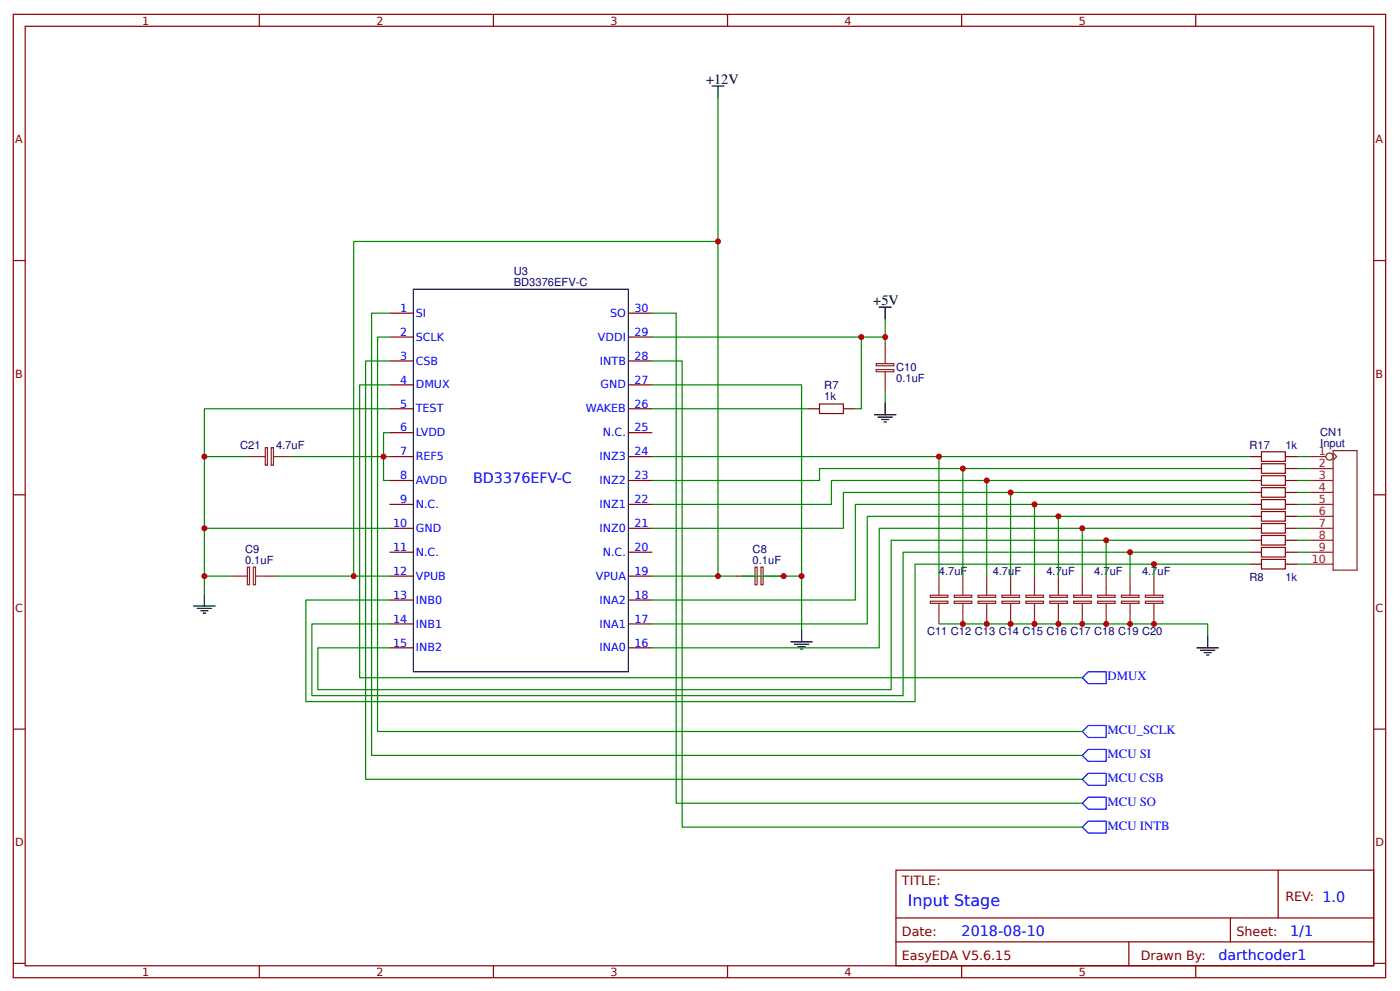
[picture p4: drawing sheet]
<svg xmlns="http://www.w3.org/2000/svg" width="310mm" height="219mm" viewBox="0 0 310 219" stroke-linecap="round" stroke-linejoin="round" font-family="sans-serif">
<g fill="none" stroke="#800" stroke-width=".26">
<path d="M2.9 3.2h304v213.2h-304zM5.6 5.8h298.7v208h-298.7zM57.4 3.2v2.6M109.3 3.2v2.6M161.2 3.2v2.6M213 3.2v2.6M264.9 3.2v2.6M2.9 57.7h2.7M304.3 57.7h2.6M86.3 69.3h5.3M86.3 74.6h5.3M86.3 79.9h5.3"/>
<path d="M139.2 69.3h5.3M139.2 74.6h5.3M139.2 79.9h5.3M86.3 85.2h5.3M86.3 90.5h5.3M86.3 95.8h5.3M139.2 85.2h5.3M139.2 90.5h5.3M139.2 95.8h5.3M178.9 90.5h2.6M186.8 90.5h2.7M2.9 109.5h2.7"/>
<path d="M86.3 101.1h5.3M86.3 106.4h5.3M86.3 111.7h5.3M86.3 116.9h5.3M139.2 101.1h5.3M139.2 106.4h5.3M139.2 111.7h5.3M139.2 116.9h5.3M276.8 101.1h2.6M276.8 106.4h2.6M276.8 111.7h2.6M276.8 116.9h2.6"/>
<path d="M276.8 119.6h2.6M276.8 114.3h2.6M276.8 109h2.6M276.8 103.7h2.6M284.7 101.1h2.7M284.7 106.4h2.7M284.7 111.7h2.7M284.7 116.9h2.7M284.7 119.6h2.7M284.7 114.3h2.7M284.7 109h2.7M284.7 103.7h2.7"/>
<path d="M304.3 109.5h2.6M86.3 122.2h5.3M86.3 127.5h5.3M86.3 132.8h5.3M86.3 138.1h5.3M139.2 122.2h5.3M139.2 127.5h5.3M139.2 132.8h5.3M139.2 138.1h5.3M276.8 122.2h2.6M276.8 124.9h2.6M284.7 122.2h2.7"/>
<path d="M284.7 124.9h2.7M86.3 143.4h5.3M139.2 143.4h5.3M2.9 161.4h2.7M304.3 161.4h2.6M198.5 192.6h105.8v21.2h-105.8zM283.1 192.6v10.6M2.9 213.3h2.7M57.4 213.8v2.6M109.3 213.8v2.6M161.2 213.8v2.6M198.5 203.2h105.8"/>
<path d="M198.5 208.5h105.8M213 213.8v2.6M250.1 208.5v5.3M264.9 213.8v2.6M272.5 203.2v5.3M304.3 213.3h2.6"/>
</g>
<g fill="none" stroke="#000" stroke-width=".26">
<path d="M157.7 19h2.7M159 19v2.7M91.6 64h47.6v84.7h-47.6zM194.8 68h2.6M196.1 68v2.6M193.7 91.8h4.8M194.5 92.3h3.2M195.3 92.9h1.6M195.8 93.4h.5M196.1 89.2v2.6M42.9 134.1h4.8M43.7 134.7h3.2"/>
<path d="M44.5 135.2h1.6M45 135.7h.5M45.3 131.5v2.6M177.6 139.4v2.7M175.2 142.1h4.7M176 142.6h3.1M176.8 143.1h1.6M177.3 143.7h.5M265.1 143.4h4.8M265.9 143.9h3.2M266.7 144.5h1.6M267.3 145h.5"/>
<path d="M267.5 140.8v2.6"/>
</g>
<g fill="none" stroke="#080" stroke-width=".26">
<path d="M159 21.7v105.8h-14.5M159 53.4h-80.7v74.1h8M86.3 74.6h-2.7v87.3h156.1M86.3 69.3h-4v97.9h157.4M86.3 79.9h-5.3v92.6h158.7M144.5 69.3h5.3v108.5h89.9M144.5 79.9h6.6v103.2h88.6M190.8 74.6v15.9h-1.3M196.1 70.6v4h-51.6M196.1 74.6v1.3M86.3 90.5h-41v37M86.3 85.2h-6.6v64.8h160"/>
<path d="M86.3 95.8h-1.3v10.6h1.3M144.5 85.2h33.1v42.3M144.5 90.5h34.4M196.1 86.5v2.7M45.3 116.9h41M45.3 101.1h9.2M65.1 101.1h21.2M144.5 101.1h132.3M208 101.1v26.4M213.3 103.7v23.8M218.6 106.4v21.1M223.9 109v18.5"/>
<path d="M229.2 111.7v15.8M234.4 114.3v13.2M239.7 116.9v10.6M245 119.6v7.9M276.8 119.6h-79.4v33.1h-127v-9.3h15.9M276.8 116.9h-82v26.5h-50.3M276.8 114.3h-84.7v23.8h-47.6M276.8 111.7h-87.3v21.1h-45M276.8 109h-90v7.9h-42.3M276.8 106.4h-92.6v5.3h-39.7M276.8 103.7h-95.3v2.7h-37M287.4 119.6h2.6"/>
<path d="M287.4 116.9h2.6M287.4 114.3h2.6M287.4 111.7h2.6M287.4 109h2.6M287.4 106.4h2.6M287.4 103.7h2.6M287.4 101.1h2.6M50.6 127.5h-5.3v4M61.1 127.5h17.2M159 127.5h4M164.3 127.5h13.3v11.9M208 138.1h59.5v2.7"/>
<path d="M250.3 122.2v5.3M255.6 124.9v2.6M276.8 124.9h-74.1v30.4h-134.9v-22.5h18.5M276.8 122.2h-76.7v31.8h-131v-15.9h17.2M287.4 124.9h2.6M287.4 122.2h2.6"/>
</g>
<g fill="none" stroke="#8d2323" stroke-width=".26">
<path d="M196.1 75.9v4.5M58.8 99.1h.4v3.9h-.4zM60.1 99.1h.5v3.9h-.5zM194.1 80.5h3.9v.5h-3.9zM194.1 81.8h3.9v.5h-3.9zM196.1 82.3v4.2M295.3 99.7h5.3v26.5h-5.3zM54.5 101.1h4.3M60.6 101.1h4.5M290 101.1h3.7M290 103.7h5.3M290 106.4h5.3"/>
<path d="M290 109h5.3M290 111.7h5.3M290 114.3h5.3M290 116.9h5.3M290 119.6h5.3M295.3 100.3l.8 .8-.8 .8M50.6 127.5h4.2M54.8 125.5h.5v3.9h-.5zM56.1 125.5h.5v3.9h-.5zM56.6 127.5h4.5M163 127.5h4.2M167.2 125.5h.5v3.9h-.5z"/>
<path d="M168.6 125.5h.4v3.9h-.4zM169.1 127.5h4.5M206.1 133.1h3.9v.5h-3.9zM206.1 131.8h3.9v.4h-3.9zM208 127.5v4.3M208 133.6v4.5M211.4 133.1h3.9v.5h-3.9zM211.4 131.8h3.9v.4h-3.9zM213.3 127.5v4.3M213.3 133.6v4.5M216.7 133.1h3.9v.5h-3.9zM216.7 131.8h3.9v.4h-3.9z"/>
<path d="M218.6 127.5v4.3M218.6 133.6v4.5M222 133.1h3.8v.5h-3.8zM222 131.8h3.8v.4h-3.8zM223.9 127.5v4.3M223.9 133.6v4.5M227.3 133.1h3.8v.5h-3.8zM227.3 131.8h3.8v.4h-3.8zM229.2 127.5v4.3M229.2 133.6v4.5M232.5 133.1h3.9v.5h-3.9zM232.5 131.8h3.9v.4h-3.9z"/>
<path d="M234.4 127.5v4.3M234.4 133.6v4.5M237.8 133.1h3.9v.5h-3.9zM237.8 131.8h3.9v.4h-3.9zM239.7 127.5v4.3M239.7 133.6v4.5M243.1 133.1h3.9v.5h-3.9zM243.1 131.8h3.9v.4h-3.9zM245 127.5v4.3M245 133.6v4.5M248.4 133.1h3.9v.5h-3.9zM248.4 131.8h3.9v.4h-3.9z"/>
<path d="M250.3 127.5v4.3M250.3 133.6v4.5M253.7 133.1h3.9v.5h-3.9zM253.7 131.8h3.9v.4h-3.9zM255.6 127.5v4.3M255.6 133.6v4.5M290 122.2h5.3M290 124.9h5.3"/>
<circle cx="294.5" cy="101.1" r=".79"/>
</g>
<path d="M239.7 150l1.4-1.3h3.9v2.6h-3.9zM239.7 161.9l1.4-1.3h3.9v2.6h-3.9zM239.7 167.2l1.4-1.3h3.9v2.6h-3.9zM239.7 172.5l1.4-1.3h3.9v2.6h-3.9zM239.7 177.8l1.4-1.3h3.9v2.6h-3.9zM239.7 183.1l1.4-1.3h3.9v2.6h-3.9z" fill="none" stroke="#00f" stroke-width=".26"/>
<path d="M181.5 89.4h5.3v2.1h-5.3zM279.4 118.5h5.3v2.1h-5.3zM279.4 115.9h5.3v2.1h-5.3zM279.4 113.2h5.3v2.2h-5.3zM279.4 110.6h5.3v2.1h-5.3zM279.4 107.9h5.3v2.2h-5.3zM279.4 105.3h5.3v2.1h-5.3zM279.4 102.7h5.3v2.1h-5.3zM279.4 100h5.3v2.1h-5.3zM279.4 123.8h5.3v2.1h-5.3zM279.4 121.2h5.3v2.1h-5.3z" fill="none" stroke="#a00000" stroke-width=".26"/>
<g fill="#c00">
<circle cx="45.3" cy="116.9" r=".66"/>
<circle cx="85" cy="101.1" r=".66"/>
<circle cx="255.6" cy="124.9" r=".66"/>
<circle cx="245" cy="119.6" r=".66"/>
<circle cx="250.3" cy="122.2" r=".66"/>
<circle cx="239.7" cy="116.9" r=".66"/>
<circle cx="229.2" cy="111.7" r=".66"/>
<circle cx="218.6" cy="106.4" r=".66"/>
<circle cx="208" cy="101.1" r=".66"/>
<circle cx="255.6" cy="138.1" r=".66"/>
<circle cx="250.3" cy="138.1" r=".66"/>
<circle cx="245" cy="138.1" r=".66"/>
<circle cx="239.7" cy="138.1" r=".66"/>
<circle cx="234.4" cy="138.1" r=".66"/>
<circle cx="229.2" cy="138.1" r=".66"/>
<circle cx="223.9" cy="138.1" r=".66"/>
<circle cx="218.6" cy="138.1" r=".66"/>
<circle cx="213.3" cy="138.1" r=".66"/>
<circle cx="196.1" cy="74.6" r=".66"/>
<circle cx="190.8" cy="74.6" r=".66"/>
<circle cx="78.3" cy="127.5" r=".66"/>
<circle cx="159" cy="53.4" r=".66"/>
<circle cx="159" cy="127.5" r=".66"/>
<circle cx="45.3" cy="127.5" r=".66"/>
<circle cx="177.6" cy="127.5" r=".66"/>
<circle cx="173.6" cy="127.5" r=".66"/>
<circle cx="213.3" cy="103.7" r=".66"/>
<circle cx="223.9" cy="109" r=".66"/>
<circle cx="234.4" cy="114.3" r=".66"/>
<circle cx="45.3" cy="101.1" r=".66"/>
</g>
<text font-size="3.5" fill="#00f" x="201.1" y="200.6">Input Stage</text>
<g font-size="3.2">
<text x="156.4" y="18.5">+12V</text>
<text x="193.4" y="67.5">+5V</text>
</g>
<g font-size="3.2" fill="#00f">
<text x="104.8" y="106.9">BD3376EFV-C</text>
<text x="213" y="207.2">2018-08-10</text>
<text x="285.8" y="207.2">1/1</text>
<text x="269.9" y="212.5">darthcoder1</text>
</g>
<g font-size="2.8" fill="#00f">
<text x="245.4" y="150.6">DMUX</text>
<text x="245.4" y="162.5">MCU_SCLK</text>
<text x="245.4" y="167.8">MCU SI</text>
<text x="245.4" y="173.1">MCU CSB</text>
<text x="245.4" y="178.4">MCU SO</text>
<text x="245.4" y="183.7">MCU INTB</text>
</g>
<g font-size="2.8" fill="#800">
<text x="199.8" y="195.8">TITLE:</text>
<text x="284.7" y="199.5">REV: 1.0</text>
<text x="199.8" y="207.2">Date:</text>
<text x="273.9" y="207.2">Sheet:</text>
<text x="199.8" y="212.5">EasyEDA V5.6.15</text>
<text x="252.7" y="212.5">Drawn By:</text>
</g>
<g font-size="2.5" fill="#800">
<text x="31.5" y="5.4">1</text>
<text x="83.4" y="5.4">2</text>
<text x="135.2" y="5.4">3</text>
<text x="187.1" y="5.4">4</text>
<text x="238.9" y="5.4">5</text>
<text x="3.3" y="31.8">A</text>
<text x="304.7" y="31.8">A</text>
<text x="3.3" y="83.6">B</text>
<text x="304.7" y="83.6">B</text>
<text x="3.3" y="135.5">C</text>
<text x="304.7" y="135.5">C</text>
<text x="3.3" y="187.3">D</text>
<text x="304.7" y="187.3">D</text>
<text x="31.5" y="216">1</text>
<text x="83.4" y="216">2</text>
<text x="135.2" y="216">3</text>
<text x="187.1" y="216">4</text>
<text x="238.9" y="216">5</text>
</g>
<g font-size="2.5" fill="#000080">
<text x="113.8" y="63.2">BD3376EFV-C</text>
<text x="113.8" y="60.9">U3</text>
<text x="198.5" y="82.1">C10</text>
<text x="182.6" y="88.6">1k</text>
<text x="182.6" y="86.2">R7</text>
<text x="198.5" y="84.5">0.1uF</text>
<text x="53.2" y="99.4">C21</text>
<text x="61.1" y="99.4">4.7uF</text>
<text x="276.8" y="99.4">R17</text>
<text x="284.7" y="99.4">1k</text>
<text x="292.5" y="99">Input</text>
<text x="292.5" y="96.5">CN1</text>
<text x="54.3" y="124.8">0.1uF</text>
<text x="54.3" y="122.3">C9</text>
<text x="166.7" y="124.8">0.1uF</text>
<text x="166.7" y="122.4">C8</text>
<text x="208" y="127.4">4.7uF</text>
<text x="219.9" y="127.4">4.7uF</text>
<text x="231.8" y="127.4">4.7uF</text>
<text x="242.4" y="127.4">4.7uF</text>
<text x="253" y="127.4">4.7uF</text>
<text x="276.8" y="128.7">R8</text>
<text x="284.7" y="128.7">1k</text>
<text x="205.3" y="140.6">C11 C12 C13 C14 C15 C16 C17 C18 C19 C20</text>
</g>
<g font-size="2.5" fill="#00f">
<text x="88.7" y="69.1">1</text>
<text x="92.1" y="70.1">SI</text>
<text x="135.2" y="70.1">SO</text>
<text x="140.5" y="69.1">30</text>
<text x="88.7" y="74.3">2</text>
<text x="92.1" y="75.4">SCLK</text>
<text x="132.5" y="75.4">VDDI</text>
<text x="140.5" y="74.3">29</text>
<text x="88.7" y="79.6">3</text>
<text x="92.1" y="80.7">CSB</text>
<text x="132.9" y="80.7">INTB</text>
<text x="140.5" y="79.6">28</text>
<text x="88.7" y="84.9">4</text>
<text x="92.1" y="86">DMUX</text>
<text x="133" y="86">GND</text>
<text x="140.5" y="84.9">27</text>
<text x="88.7" y="90.2">5</text>
<text x="88.7" y="95.5">6</text>
<text x="92.1" y="91.3">TEST</text>
<text x="129.8" y="91.3">WAKEB</text>
<text x="140.5" y="95.5">25</text>
<text x="140.5" y="90.2">26</text>
<text x="88.7" y="100.8">7</text>
<text x="92.1" y="96.6">LVDD</text>
<text x="92.1" y="101.9">REF5</text>
<text x="132.8" y="101.9">INZ3</text>
<text x="133.5" y="96.6">N.C.</text>
<text x="140.5" y="100.8">24</text>
<text x="88.7" y="106.1">8</text>
<text x="92.1" y="107.2">AVDD</text>
<text x="132.8" y="107.2">INZ2</text>
<text x="140.5" y="106.1">23</text>
<text x="88.7" y="111.4">9</text>
<text x="92.1" y="112.4">N.C.</text>
<text x="132.8" y="112.4">INZ1</text>
<text x="140.5" y="111.4">22</text>
<text x="87.1" y="116.7">10</text>
<text x="92.1" y="117.7">GND</text>
<text x="132.8" y="117.7">INZ0</text>
<text x="140.5" y="116.7">21</text>
<text x="87.1" y="122">11</text>
<text x="92.1" y="123">N.C.</text>
<text x="133.5" y="123">N.C.</text>
<text x="140.5" y="122">20</text>
<text x="87.1" y="127.3">12</text>
<text x="92.1" y="128.3">VPUB</text>
<text x="132" y="128.3">VPUA</text>
<text x="140.5" y="127.3">19</text>
<text x="87.1" y="132.6">13</text>
<text x="87.1" y="137.8">14</text>
<text x="92.1" y="133.6">INB0</text>
<text x="132.8" y="133.6">INA2</text>
<text x="140.5" y="137.8">17</text>
<text x="140.5" y="132.6">18</text>
<text x="87.1" y="143.1">15</text>
<text x="92.1" y="138.9">INB1</text>
<text x="132.8" y="138.9">INA1</text>
<text x="140.5" y="143.1">16</text>
<text x="92.1" y="144.2">INB2</text>
<text x="132.8" y="144.2">INA0</text>
</g>
<g font-size="2.5" fill="#8d2323">
<text x="292.1" y="100.8">1</text>
<text x="292.1" y="103.5">2</text>
<text x="292.1" y="106.1">3</text>
<text x="292.1" y="108.7">4</text>
<text x="292.1" y="111.4">5</text>
<text x="292.1" y="114">6</text>
<text x="292.1" y="116.7">7</text>
<text x="292.1" y="119.3">8</text>
<text x="290.6" y="124.6">10</text>
<text x="292.1" y="122">9</text>
</g>
</svg>
